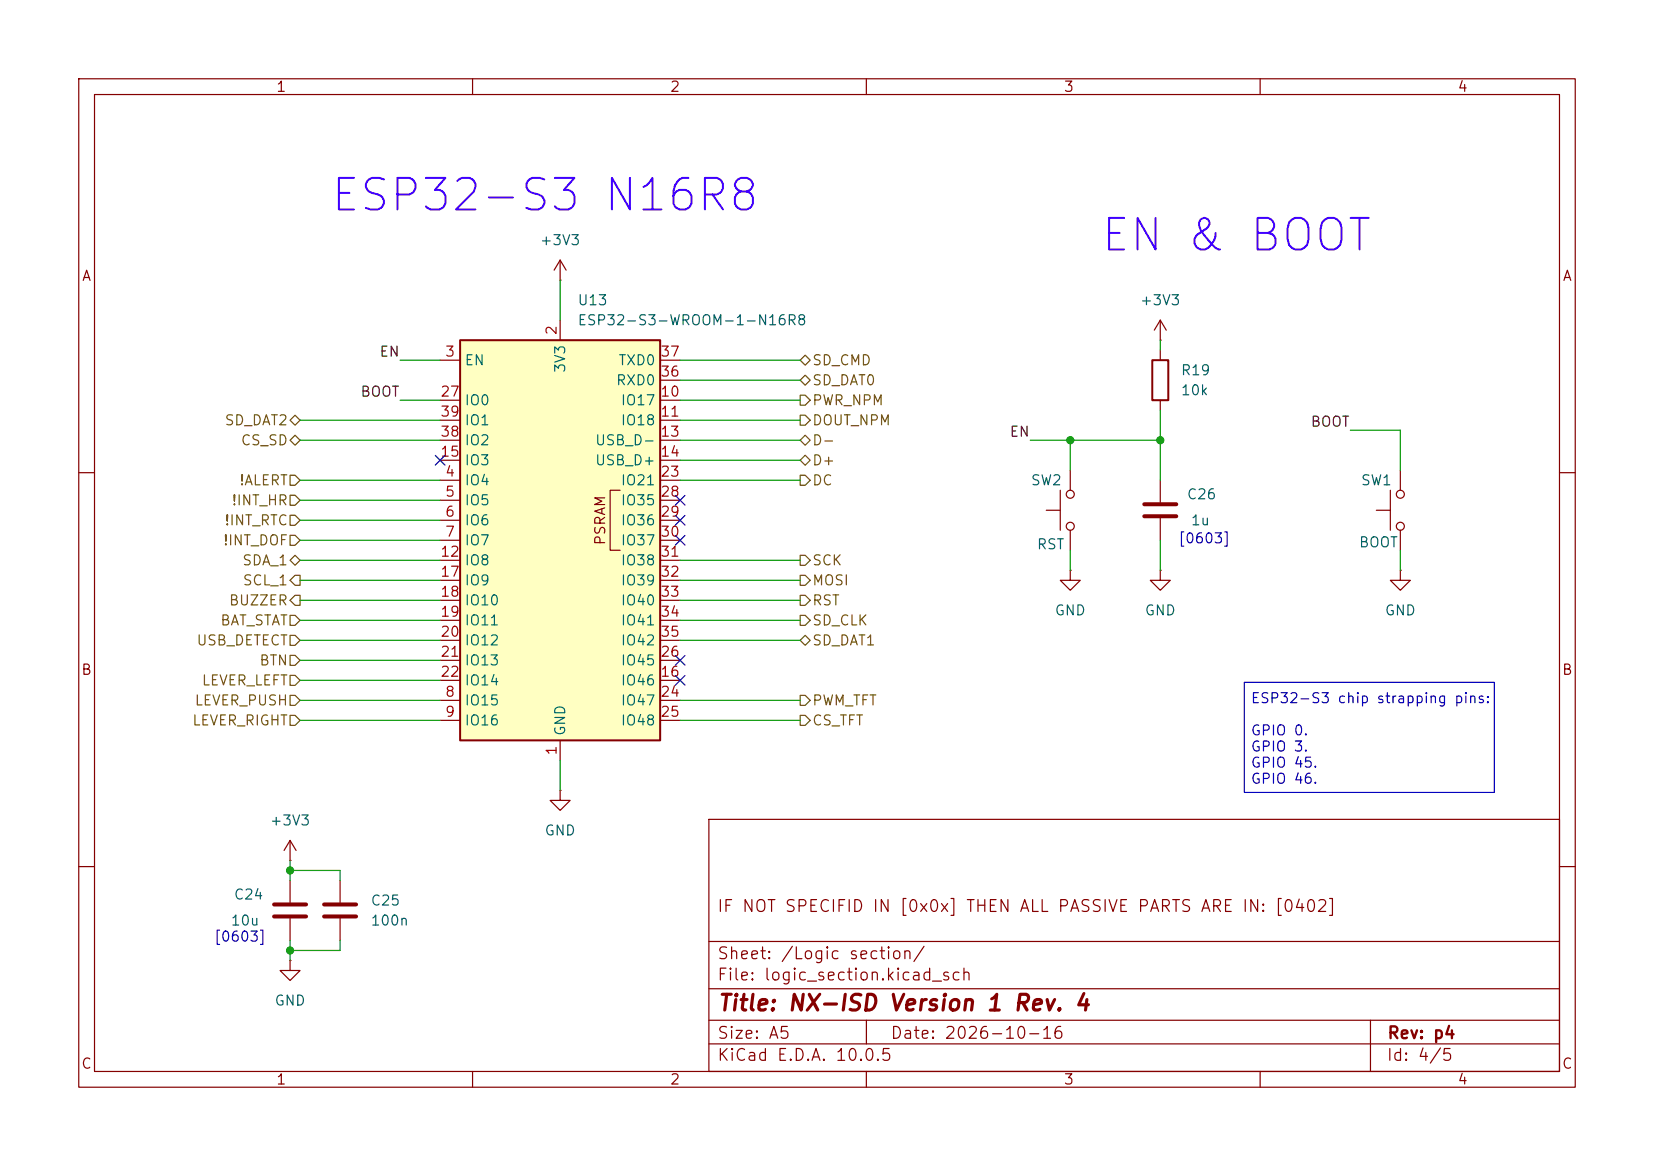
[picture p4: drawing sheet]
<svg xmlns="http://www.w3.org/2000/svg" width="210mm" height="148mm" viewBox="0 0 210 148" stroke-linecap="round" stroke-linejoin="round" font-family="sans-serif">
<g fill="none" stroke="#840000" stroke-width=".15">
<path d="M10 10h190v128h-190zM12 12h186v124h-186zM60 10v2M110 10v2M160 10v2M71.1 35.6h.1M71.1 33l-.7 1.3M71.1 33l.8 1.3M71.1 33v2.6M135.9 59.7v2.5M147.3 43.2h.1M147.3 40.6l-.7 1.3"/>
<path d="M147.3 40.6l.8 1.3M147.3 40.6v2.6M147.3 44.5v1.2M147.3 50.8v1.3M177.8 59.7v2.5M10 60h2M132.8 64.8h1.8M134.6 62.2v5.1M135.9 72.4v1.3h1.3l-1.3 1.2-1.3-1.2h1.3M135.9 72.4h.1M135.9 67.3v2.6M147.3 72.4v1.3h1.3l-1.3 1.2-1.3-1.2h1.3"/>
<path d="M147.3 72.4h.1M147.3 61v2.8M147.3 65.8v2.8M174.8 64.8h1.7M176.5 62.2v5.1M177.8 72.4v1.3h1.3l-1.3 1.2-1.3-1.2h1.3M177.8 72.4h.1M177.8 67.3v2.6M198 60h2M10 110h2M36.8 109.2h.1M36.8 106.7v2.5"/>
<path d="M36.8 111.8v2.8M36.8 116.6v2.8M36.8 106.7l-.7 1.3M36.8 106.7l.8 1.3M43.2 111.8v2.8M43.2 116.6v2.8M90 104h108v32h-108zM90 119.5h108M198 110h2M36.8 121.9v1.3h1.3l-1.3 1.3-1.2-1.3h1.2M36.8 121.9h.1M60 136v2"/>
<path d="M90 132.5h108M90 129.5h108M90 125.5h108M110 136v2M110 129.5v3M160 136v2M174 129.5v6.5"/>
<circle cx="135.9" cy="62.7" r=".51"/>
<circle cx="135.9" cy="66.8" r=".51"/>
<circle cx="177.8" cy="62.7" r=".51"/>
<circle cx="177.8" cy="66.8" r=".51"/>
</g>
<path d="M145.3 64h4.1M145.3 65.5h4.1M34.8 114.8h4.1M34.8 116.3h4.1M41.1 114.8h4.1M41.1 116.3h4.1" fill="none" stroke="#840000" stroke-width=".51"/>
<path d="M146.3 45.7h2v5.1h-2z" fill="none" stroke="#840000" stroke-width=".25"/>
<path d="M58.4 43.2h25.4v50.8h-25.4z" fill="#ffffc2"/>
<path d="M58.4 43.2h25.4v50.8h-25.4z" fill="none" stroke="#840000" stroke-width=".25"/>
<g fill="none" stroke="#840000" stroke-width=".15">
<path d="M55.9 45.7h2.5M55.9 50.8h2.5M55.9 53.3h2.5M55.9 55.9h2.5M55.9 58.4h2.5M71.1 40.6v2.6M83.8 45.7h2.6M83.8 50.8h2.6M83.8 53.3h2.6M83.8 55.9h2.6M83.8 58.4h2.6M83.8 48.3h2.6"/>
<path d="M55.9 61h2.5M55.9 63.5h2.5M55.9 66h2.5M55.9 68.6h2.5M55.9 71.1h2.5M55.9 73.7h2.5M55.9 76.2h2.5M55.9 78.7h2.5M78.7 62.2h-1.2v7.7h1.2M83.8 61h2.6M83.8 63.5h2.6M83.8 66h2.6"/>
<path d="M83.8 68.6h2.6M83.8 71.1h2.6M83.8 73.7h2.6M83.8 76.2h2.6M83.8 78.7h2.6M55.9 88.9h2.5M55.9 91.4h2.5M55.9 86.4h2.5M55.9 81.3h2.5M55.9 83.8h2.5M71.1 94v2.5M83.8 88.9h2.6"/>
<path d="M83.8 91.4h2.6M83.8 86.4h2.6M83.8 81.3h2.6M83.8 83.8h2.6M71.1 100.3v1.3h1.3l-1.3 1.3-1.3-1.3h1.3M71.1 100.3h.1"/>
</g>
<g fill="none" stroke="#725600" stroke-width=".15">
<path d="M36.8 53.3l.7-.6 .6 .6-.6 .7zM36.8 55.9l.7-.7 .6 .7-.6 .6zM101.6 58.4l.6-.6 .7 .6-.7 .7zM101.6 52.7h.6l.7 .6-.7 .7h-.6zM101.6 50.2h.6l.7 .6-.7 .6h-.6zM101.6 55.9l.6-.7 .7 .7-.7 .6zM101.6 48.3l.6-.7 .7 .7-.7 .6zM101.6 45.7l.6-.6 .7 .6-.7 .7zM36.8 73.7l.7-.7h.6v1.3h-.6zM36.8 67.9h.7l.6 .7-.6 .6h-.7zM36.8 65.4h.7l.6 .6-.6 .7h-.7zM36.8 71.1l.7-.6 .6 .6-.6 .7z"/>
<path d="M36.8 60.3h.7l.6 .7-.6 .6h-.7zM36.8 62.9h.7l.6 .6-.6 .6h-.7zM36.8 78.1h.7l.6 .6-.6 .7h-.7zM37.5 75.6h.6v1.2h-.6l-.7-.6zM101.6 60.3h.6l.7 .7-.7 .6h-.6zM101.6 70.5h.6l.7 .6-.7 .7h-.6zM101.6 78.1h.6l.7 .6-.7 .7h-.6zM101.6 73h.6l.7 .7-.7 .6h-.6zM101.6 75.6h.6l.7 .6-.7 .6h-.6zM36.8 90.8h.7l.6 .6-.6 .7h-.7zM36.8 85.7h.7l.6 .7-.6 .6h-.7zM36.8 80.6h.7l.6 .7-.6 .6h-.7z"/>
<path d="M36.8 88.3h.7l.6 .6-.6 .6h-.7zM36.8 83.2h.7l.6 .6-.6 .7h-.7zM101.6 90.8h.6l.7 .6-.7 .7h-.6zM101.6 81.3l.6-.7 .7 .7-.7 .6zM101.6 88.3h.6l.7 .6-.7 .6h-.6z"/>
</g>
<g fill="none" stroke="#009600" stroke-width=".15">
<path d="M71.1 35.6v5M38.1 55.9h17.8M38.1 53.3h17.8M50.8 45.7h5.1M50.8 50.8h5.1M86.4 55.9h15.2M86.4 53.3h15.2M86.4 45.7h15.2M86.4 48.3h15.2M86.4 58.4h15.2M86.4 50.8h15.2M130.8 55.9h16.5"/>
<path d="M135.9 55.9v3.8M147.3 43.2v1.3M147.3 52.1v8.9M171.4 54.6h6.4v5.1M38.1 73.7h17.8M38.1 61h17.8M38.1 76.2h17.8M38.1 78.7h17.8M38.1 71.1h17.8M38.1 68.6h17.8M38.1 66h17.8M38.1 63.5h17.8"/>
<path d="M86.4 73.7h15.2M86.4 61h15.2M86.4 76.2h15.2M86.4 78.7h15.2M86.4 71.1h15.2M135.9 69.9v2.5M147.3 68.6v3.8M177.8 69.9v2.5M38.1 86.4h17.8M38.1 81.3h17.8M38.1 91.4h17.8M38.1 88.9h17.8"/>
<path d="M38.1 83.8h17.8M71.1 96.5v3.8M86.4 81.3h15.2M86.4 91.4h15.2M86.4 88.9h15.2M36.8 109.2v2.6M36.8 119.4v2.5M36.8 110.5h6.4v1.3M43.2 119.4v1.3h-6.4"/>
</g>
<path d="M55.3 57.8l1.2 1.2M56.5 57.8l-1.2 1.2M85.8 68l1.2 1.2M85.8 65.4l1.2 1.2M85.8 62.9l1.2 1.2M87 68l-1.2 1.2M87 65.4l-1.2 1.2M87 62.9l-1.2 1.2M85.8 85.8l1.2 1.2M85.8 83.2l1.2 1.2M87 85.8l-1.2 1.2M87 83.2l-1.2 1.2" fill="none" stroke="#000084" stroke-width=".15"/>
<path d="M158 86.6h31.7v14h-31.7z" fill="none" stroke="#0000c2" stroke-width=".15"/>
<g fill="#009600" stroke="#009600" stroke-width=".13">
<circle cx="147.3" cy="55.9" r=".46"/>
<circle cx="135.9" cy="55.9" r=".46"/>
<circle cx="36.8" cy="120.7" r=".46"/>
<circle cx="36.8" cy="110.5" r=".46"/>
</g>
<g font-size="4" fill="#4000ff">
<text x="41.7" y="27.8">ESP32-S3 N16R8</text>
<text x="139.5" y="32.9">EN &amp; BOOT</text>
</g>
<text font-size="2" fill="#840000" x="91" y="128.8">Title: NX-ISD Version 1 Rev. 4</text>
<g font-size="1.5" fill="#840000">
<text x="91" y="116.1">IF NOT SPECIFID IN [0x0x] THEN ALL PASSIVE PARTS ARE IN: [0402]</text>
<text x="91" y="124.8">File: logic_section.kicad_sch</text>
<text x="91" y="122.1">Sheet: /Logic section/</text>
<text x="91" y="135">KiCad E.D.A. 10.0.5</text>
<text x="91" y="132.2">Size: A5</text>
<text x="113" y="132.2">Date: 2026-10-16</text>
<text x="176" y="135">Id: 4/5</text>
<text x="176.1" y="132.2">Rev: p4</text>
</g>
<g font-size="1.3" fill="#840000">
<text x="35" y="12">1</text>
<text x="85" y="12">2</text>
<text x="135" y="12">3</text>
<text x="185" y="12">4</text>
<text x="10.3" y="36">A</text>
<text x="198.3" y="36">A</text>
<text x="77.2" y="69.3" transform="rotate(-90 77.2 69.3)">PSRAM</text>
<text x="10.2" y="86">B</text>
<text x="198.2" y="86">B</text>
<text x="10.2" y="136">C</text>
<text x="35" y="138">1</text>
<text x="85" y="138">2</text>
<text x="135" y="138">3</text>
<text x="185" y="138">4</text>
<text x="198.2" y="136">C</text>
</g>
<g font-size="1.3" fill="#006464">
<text x="68.5" y="31.4">+3V3</text>
<text x="73.2" y="39.1">U13</text>
<text x="73.2" y="41.6">ESP32-S3-WROOM-1-N16R8</text>
<text x="144.7" y="39.1">+3V3</text>
<text x="58.9" y="46.7">EN</text>
<text x="72.1" y="47.4" transform="rotate(-90 72.1 47.4)">3V3</text>
<text x="78.4" y="46.7">TXD0</text>
<text x="149.8" y="48">R19</text>
<text x="58.9" y="51.8">IO0</text>
<text x="78.1" y="49.2">RXD0</text>
<text x="78.7" y="51.8">IO17</text>
<text x="149.8" y="50.5">10k</text>
<text x="58.9" y="59.4">IO3</text>
<text x="58.9" y="56.8">IO2</text>
<text x="58.9" y="54.3">IO1</text>
<text x="75.5" y="56.8">USB_D-</text>
<text x="75.5" y="59.4">USB_D+</text>
<text x="78.7" y="54.3">IO18</text>
<text x="58.9" y="61.9">IO4</text>
<text x="58.9" y="64.5">IO5</text>
<text x="78.7" y="61.9">IO21</text>
<text x="78.7" y="64.5">IO35</text>
<text x="130.8" y="61.9">SW2</text>
<text x="150.6" y="63.7">C26</text>
<text x="172.7" y="61.9">SW1</text>
<text x="58.9" y="67">IO6</text>
<text x="58.9" y="69.5">IO7</text>
<text x="78.7" y="67">IO36</text>
<text x="78.7" y="69.5">IO37</text>
<text x="131.6" y="70.1">RST</text>
<text x="151.1" y="67">1u</text>
<text x="172.5" y="69.8">BOOT</text>
<text x="58.9" y="72.1">IO8</text>
<text x="58.9" y="74.6">IO9</text>
<text x="58.9" y="77.2">IO10</text>
<text x="78.7" y="72.1">IO38</text>
<text x="78.7" y="74.6">IO39</text>
<text x="78.7" y="77.2">IO40</text>
<text x="58.9" y="79.7">IO11</text>
<text x="58.9" y="82.2">IO12</text>
<text x="78.7" y="79.7">IO41</text>
<text x="78.7" y="82.2">IO42</text>
<text x="133.8" y="78.4">GND</text>
<text x="145.3" y="78.4">GND</text>
<text x="175.7" y="78.4">GND</text>
<text x="58.9" y="89.9">IO15</text>
<text x="58.9" y="84.8">IO13</text>
<text x="58.9" y="87.3">IO14</text>
<text x="78.7" y="87.3">IO46</text>
<text x="78.7" y="89.9">IO47</text>
<text x="78.7" y="84.8">IO45</text>
<text x="58.9" y="92.4">IO16</text>
<text x="72.1" y="93.5" transform="rotate(-90 72.1 93.5)">GND</text>
<text x="78.7" y="92.4">IO48</text>
<text x="34.2" y="105.1">+3V3</text>
<text x="69.1" y="106.4">GND</text>
<text x="29.2" y="117.8">10u</text>
<text x="29.6" y="114.5">C24</text>
<text x="47" y="115.3">C25</text>
<text x="47" y="117.8">100n</text>
<text x="34.8" y="128">GND</text>
</g>
<g font-size="1.3" fill="#0f0f0f">
<text x="48.1" y="45.6">EN</text>
<text x="45.7" y="50.7">BOOT</text>
<text x="128.1" y="55.8">EN</text>
<text x="166.3" y="54.5">BOOT</text>
</g>
<g font-size="1.3" fill="#a90000">
<text x="56.4" y="45.6">3</text>
<text x="71" y="42.6" transform="rotate(-90 71 42.6)">2</text>
<text x="83.8" y="45.6">37</text>
<text x="55.8" y="50.7">27</text>
<text x="55.8" y="53.2">39</text>
<text x="83.8" y="50.7">10</text>
<text x="83.8" y="53.2">11</text>
<text x="83.8" y="48.1">36</text>
<text x="55.8" y="58.3">15</text>
<text x="55.8" y="55.7">38</text>
<text x="83.8" y="55.7">13</text>
<text x="83.8" y="58.3">14</text>
<text x="56.4" y="60.8">4</text>
<text x="56.4" y="63.4">5</text>
<text x="56.4" y="65.9">6</text>
<text x="83.8" y="60.8">23</text>
<text x="83.8" y="63.4">28</text>
<text x="83.8" y="65.9">29</text>
<text x="55.8" y="71">12</text>
<text x="56.4" y="68.4">7</text>
<text x="83.8" y="68.4">30</text>
<text x="83.8" y="71">31</text>
<text x="55.8" y="73.5">17</text>
<text x="55.8" y="76.1">18</text>
<text x="83.8" y="73.5">32</text>
<text x="83.8" y="76.1">33</text>
<text x="55.8" y="78.6">19</text>
<text x="55.8" y="81.1">20</text>
<text x="55.8" y="83.7">21</text>
<text x="83.8" y="83.7">26</text>
<text x="83.8" y="78.6">34</text>
<text x="83.8" y="81.1">35</text>
<text x="55.8" y="86.2">22</text>
<text x="56.4" y="88.8">8</text>
<text x="83.8" y="86.2">16</text>
<text x="83.8" y="88.8">24</text>
<text x="56.4" y="91.3">9</text>
<text x="71" y="96" transform="rotate(-90 71 96)">1</text>
<text x="83.8" y="91.3">25</text>
</g>
<g font-size="1.3" fill="#725600">
<text x="103" y="46.7">SD_CMD</text>
<text x="103" y="51.8">PWR_NPM</text>
<text x="103" y="49.2">SD_DAT0</text>
<text x="28.4" y="54.3">SD_DAT2</text>
<text x="30.5" y="56.8">CS_SD</text>
<text x="103" y="59.4">D+</text>
<text x="103" y="54.3">DOUT_NPM</text>
<text x="103" y="56.8">D-</text>
<text x="29.3" y="64.5">!INT_HR</text>
<text x="30.3" y="61.9">!ALERT</text>
<text x="103" y="61.9">DC</text>
<text x="28.2" y="69.5">!INT_DOF</text>
<text x="28.4" y="67">!INT_RTC</text>
<text x="29" y="77.2">BUZZER</text>
<text x="30.7" y="72.1">SDA_1</text>
<text x="30.7" y="74.6">SCL_1</text>
<text x="103" y="72.1">SCK</text>
<text x="103" y="74.6">MOSI</text>
<text x="103" y="77.2">RST</text>
<text x="24.9" y="82.2">USB_DETECT</text>
<text x="27.9" y="79.7">BAT_STAT</text>
<text x="103" y="79.7">SD_CLK</text>
<text x="103" y="82.2">SD_DAT1</text>
<text x="24.6" y="89.9">LEVER_PUSH</text>
<text x="25.5" y="87.3">LEVER_LEFT</text>
<text x="32.8" y="84.8">BTN</text>
<text x="103" y="89.9">PWM_TFT</text>
<text x="24.3" y="92.4">LEVER_RIGHT</text>
<text x="103" y="92.4">CS_TFT</text>
</g>
<g font-size="1.3" fill="#0000c2">
<text x="149.5" y="69.3">[0603]</text>
<text x="158.7" y="89.6">ESP32-S3 chip strapping pins:</text>
<text x="158.7" y="93.7">GPIO 0.</text>
<text x="158.7" y="95.7">GPIO 3.</text>
<text x="158.7" y="97.8">GPIO 45.</text>
<text x="158.7" y="99.8">GPIO 46.</text>
<text x="27.1" y="119.8">[0603]</text>
</g>
</svg>
